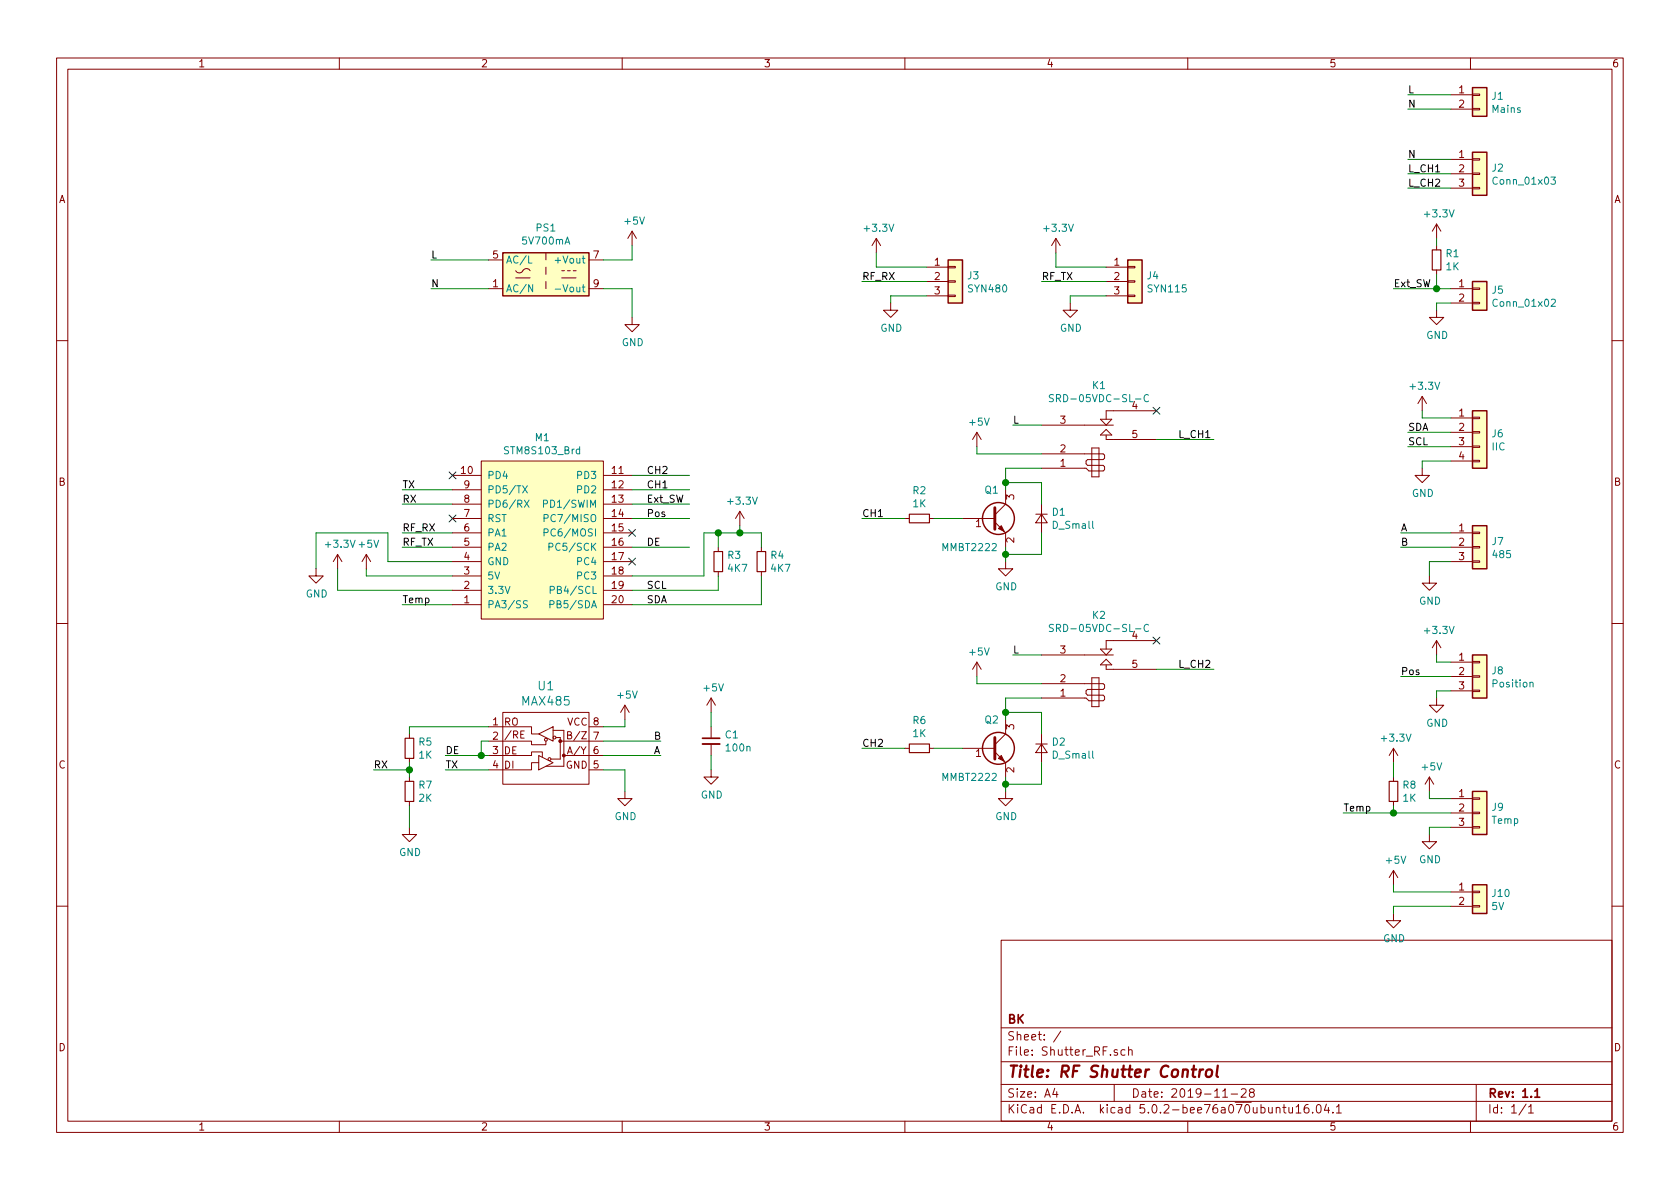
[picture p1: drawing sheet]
EESchema Schematic File Version 4
EELAYER 26 0
EELAYER END
$Descr A4 11693 8268
encoding utf-8
Sheet 1 1
Title "RF Shutter Control"
Date "2019-11-28"
Rev "1.1"
Comp "BK"
Comment1 ""
Comment2 ""
Comment3 ""
Comment4 ""
$EndDescr
$Comp
L Converter_ACDC:HS-40005 PS1
U 1 1
P 3800 1900
F 0 "PS1" H 3800 2225 50  0000 C CNN
F 1 "5V700mA" H 3800 2134 50  0000 C CNN
F 2 "Shutter_RF:5V700mA_ACDC" H 3800 1600 50  0001 C CNN
F 3 "http://www.tme.eu/de/Document/996b08915f81126361ce1f9c12d2f8b9/HS40005.pdf" H 3800 1500 50  0001 C CNN
	1    3800 1900
	1    0    0    -1  
$EndComp
$Comp
L BK_Common:MAX485 U1
U 1 1
P 3800 5200
F 0 "U1" H 3800 5637 60  0000 C CNN
F 1 "MAX485" H 3800 5531 60  0000 C CNN
F 2 "KiCad/Housings_SOIC.pretty:SOIC-8_3.9x4.9mm_Pitch1.27mm" H 3500 4850 60  0001 C CNN
F 3 "" H 3800 5200 60  0000 C CNN
	1    3800 5200
	1    0    0    -1  
$EndComp
$Comp
L BK_Common:C_Cer_SMD_0805 C1
U 1 1
P 4950 5150
F 0 "C1" H 5042 5196 50  0000 L CNN
F 1 "100n" H 5042 5105 50  0000 L CNN
F 2 "KiCad/Capacitors_SMD.pretty:C_0805" H 4950 5000 50  0001 C CNN
F 3 "" H 4950 5150 50  0000 C CNN
	1    4950 5150
	1    0    0    -1  
$EndComp
$Comp
L power:GND #PWR0101
U 1 1
P 4350 5500
F 0 "#PWR0101" H 4350 5250 50  0001 C CNN
F 1 "GND" H 4355 5327 50  0000 C CNN
F 2 "" H 4350 5500 50  0001 C CNN
F 3 "" H 4350 5500 50  0001 C CNN
	1    4350 5500
	1    0    0    -1  
$EndComp
Wire Wire Line
	4200 5350 4350 5350
Wire Wire Line
	4350 5350 4350 5500
$Comp
L power:+5V #PWR0102
U 1 1
P 4350 5000
F 0 "#PWR0102" H 4350 4850 50  0001 C CNN
F 1 "+5V" H 4365 5173 50  0000 C CNN
F 2 "" H 4350 5000 50  0001 C CNN
F 3 "" H 4350 5000 50  0001 C CNN
	1    4350 5000
	1    0    0    -1  
$EndComp
Wire Wire Line
	4200 5050 4350 5050
Wire Wire Line
	4350 5050 4350 5000
Wire Wire Line
	4200 5150 4600 5150
Wire Wire Line
	4200 5250 4600 5250
$Comp
L BK_Common:R_SMD_0805 R5
U 1 1
P 2850 5200
F 0 "R5" H 2909 5246 50  0000 L CNN
F 1 "1K" H 2909 5155 50  0000 L CNN
F 2 "KiCad/Resistors_SMD.pretty:R_0805" H 2900 5050 50  0001 C CNN
F 3 "" H 2850 5200 50  0000 C CNN
	1    2850 5200
	1    0    0    -1  
$EndComp
$Comp
L BK_Common:R_SMD_0805 R7
U 1 1
P 2850 5500
F 0 "R7" H 2909 5546 50  0000 L CNN
F 1 "2K" H 2909 5455 50  0000 L CNN
F 2 "KiCad/Resistors_SMD.pretty:R_0805" H 2900 5350 50  0001 C CNN
F 3 "" H 2850 5500 50  0000 C CNN
	1    2850 5500
	1    0    0    -1  
$EndComp
Wire Wire Line
	2850 5300 2850 5350
$Comp
L power:GND #PWR0103
U 1 1
P 2850 5750
F 0 "#PWR0103" H 2850 5500 50  0001 C CNN
F 1 "GND" H 2855 5577 50  0000 C CNN
F 2 "" H 2850 5750 50  0001 C CNN
F 3 "" H 2850 5750 50  0001 C CNN
	1    2850 5750
	1    0    0    -1  
$EndComp
Wire Wire Line
	2850 5600 2850 5750
Wire Wire Line
	3400 5050 2850 5050
Wire Wire Line
	2850 5050 2850 5100
Wire Wire Line
	2850 5350 2600 5350
Connection ~ 2850 5350
Wire Wire Line
	2850 5350 2850 5400
Wire Wire Line
	3400 5150 3350 5150
Wire Wire Line
	3350 5150 3350 5250
Wire Wire Line
	3350 5250 3400 5250
Wire Wire Line
	3350 5250 3100 5250
Connection ~ 3350 5250
Wire Wire Line
	3400 5350 3100 5350
Text Label 2600 5350 0    50   ~ 0
RX
Text Label 3100 5350 0    50   ~ 0
TX
Text Label 3100 5250 0    50   ~ 0
DE
Text Label 4550 5150 0    50   ~ 0
B
Text Label 4550 5250 0    50   ~ 0
A
$Comp
L power:+5V #PWR0104
U 1 1
P 4950 4950
F 0 "#PWR0104" H 4950 4800 50  0001 C CNN
F 1 "+5V" H 4965 5123 50  0000 C CNN
F 2 "" H 4950 4950 50  0001 C CNN
F 3 "" H 4950 4950 50  0001 C CNN
	1    4950 4950
	1    0    0    -1  
$EndComp
$Comp
L power:GND #PWR0105
U 1 1
P 4950 5350
F 0 "#PWR0105" H 4950 5100 50  0001 C CNN
F 1 "GND" H 4955 5177 50  0000 C CNN
F 2 "" H 4950 5350 50  0001 C CNN
F 3 "" H 4950 5350 50  0001 C CNN
	1    4950 5350
	1    0    0    -1  
$EndComp
Wire Wire Line
	4950 4950 4950 5050
Wire Wire Line
	4950 5250 4950 5350
$Comp
L Connector_Generic:Conn_01x02 J1
U 1 1
P 10300 650
F 0 "J1" H 10379 642 50  0000 L CNN
F 1 "Mains" H 10379 551 50  0000 L CNN
F 2 "apexelectrix/apex-screw-terminals.pretty:Screw_Terminal_1x02" H 10300 650 50  0001 C CNN
F 3 "~" H 10300 650 50  0001 C CNN
	1    10300 650 
	1    0    0    -1  
$EndComp
$Comp
L Connector_Generic:Conn_01x03 J2
U 1 1
P 10300 1200
F 0 "J2" H 10380 1242 50  0000 L CNN
F 1 "Conn_01x03" H 10380 1151 50  0000 L CNN
F 2 "apexelectrix/apex-screw-terminals.pretty:Screw_Terminal_1x03" H 10300 1200 50  0001 C CNN
F 3 "~" H 10300 1200 50  0001 C CNN
	1    10300 1200
	1    0    0    -1  
$EndComp
$Comp
L Connector_Generic:Conn_01x02 J5
U 1 1
P 10300 2000
F 0 "J5" H 10380 1992 50  0000 L CNN
F 1 "Conn_01x02" H 10380 1901 50  0000 L CNN
F 2 "apexelectrix/apex-screw-terminals.pretty:Screw_Terminal_1x02" H 10300 2000 50  0001 C CNN
F 3 "~" H 10300 2000 50  0001 C CNN
	1    10300 2000
	1    0    0    -1  
$EndComp
$Comp
L BK_Common:R_SMD_0805 R1
U 1 1
P 10000 1800
F 0 "R1" H 10059 1846 50  0000 L CNN
F 1 "1K" H 10059 1755 50  0000 L CNN
F 2 "KiCad/Resistors_SMD.pretty:R_0805" H 10050 1650 50  0001 C CNN
F 3 "" H 10000 1800 50  0000 C CNN
	1    10000 1800
	1    0    0    -1  
$EndComp
Wire Wire Line
	10000 1900 10000 2000
Wire Wire Line
	10000 2000 10100 2000
$Comp
L power:+3.3V #PWR0106
U 1 1
P 10000 1650
F 0 "#PWR0106" H 10000 1500 50  0001 C CNN
F 1 "+3.3V" H 10015 1823 50  0000 C CNN
F 2 "" H 10000 1650 50  0001 C CNN
F 3 "" H 10000 1650 50  0001 C CNN
	1    10000 1650
	1    0    0    -1  
$EndComp
Wire Wire Line
	10000 1650 10000 1700
Connection ~ 10000 2000
$Comp
L power:GND #PWR0107
U 1 1
P 10000 2150
F 0 "#PWR0107" H 10000 1900 50  0001 C CNN
F 1 "GND" H 10005 1977 50  0000 C CNN
F 2 "" H 10000 2150 50  0001 C CNN
F 3 "" H 10000 2150 50  0001 C CNN
	1    10000 2150
	1    0    0    -1  
$EndComp
Wire Wire Line
	10100 2100 10000 2100
Wire Wire Line
	10000 2100 10000 2150
Text Label 9700 2000 0    50   ~ 0
Ext_SW
Wire Wire Line
	9700 2000 10000 2000
Wire Wire Line
	10100 650  9800 650 
Wire Wire Line
	10100 750  9800 750 
Wire Wire Line
	10100 1100 9800 1100
Wire Wire Line
	10100 1200 9800 1200
Wire Wire Line
	10100 1300 9800 1300
$Comp
L BK_Common:SRD-05VDC-SL-C K2
U 1 1
P 7650 4500
F 0 "K2" H 7650 4728 50  0000 C CNN
F 1 "SRD-05VDC-SL-C" H 7650 4637 50  0000 C CNN
F 2 "Shutter_RF:REY5-19.0X15.0X15.0MM" H 7650 4637 50  0001 C CNN
F 3 "" H 7650 4500 50  0000 C CNN
	1    7650 4500
	1    0    0    -1  
$EndComp
$Comp
L Device:Q_NPN_BEC Q2
U 1 1
P 6900 5200
F 0 "Q2" H 6850 5400 50  0000 L CNN
F 1 "MMBT2222" H 6550 5000 50  0000 L CNN
F 2 "KiCad/TO_SOT_Packages_SMD.pretty:SOT-23" H 7100 5300 50  0001 C CNN
F 3 "~" H 6900 5200 50  0001 C CNN
	1    6900 5200
	1    0    0    -1  
$EndComp
$Comp
L Device:D_Small D2
U 1 1
P 7250 5200
F 0 "D2" V 7204 5268 50  0000 L CNN
F 1 "D_Small" V 7295 5268 50  0000 L CNN
F 2 "KiCad/Diodes_SMD.pretty:D_SMA" V 7250 5200 50  0001 C CNN
F 3 "~" V 7250 5200 50  0001 C CNN
	1    7250 5200
	0    1    1    0   
$EndComp
Wire Wire Line
	7000 5000 7000 4950
Wire Wire Line
	7000 4850 7250 4850
$Comp
L power:GND #PWR0108
U 1 1
P 7000 5500
F 0 "#PWR0108" H 7000 5250 50  0001 C CNN
F 1 "GND" H 7005 5327 50  0000 C CNN
F 2 "" H 7000 5500 50  0001 C CNN
F 3 "" H 7000 5500 50  0001 C CNN
	1    7000 5500
	1    0    0    -1  
$EndComp
Wire Wire Line
	7000 5400 7000 5450
$Comp
L power:+5V #PWR0109
U 1 1
P 6800 4700
F 0 "#PWR0109" H 6800 4550 50  0001 C CNN
F 1 "+5V" H 6815 4873 50  0000 C CNN
F 2 "" H 6800 4700 50  0001 C CNN
F 3 "" H 6800 4700 50  0001 C CNN
	1    6800 4700
	1    0    0    -1  
$EndComp
Wire Wire Line
	7250 4750 6800 4750
Wire Wire Line
	6800 4750 6800 4700
Wire Wire Line
	7250 4550 7050 4550
Text Label 7050 4550 0    50   ~ 0
L
$Comp
L BK_Common:R_SMD_0805 R6
U 1 1
P 6400 5200
F 0 "R6" V 6204 5200 50  0000 C CNN
F 1 "1K" V 6295 5200 50  0000 C CNN
F 2 "KiCad/Resistors_SMD.pretty:R_0805" H 6450 5050 50  0001 C CNN
F 3 "" H 6400 5200 50  0000 C CNN
	1    6400 5200
	0    1    1    0   
$EndComp
Wire Wire Line
	6700 5200 6500 5200
Wire Wire Line
	6000 5200 6300 5200
Text Label 6000 5200 0    50   ~ 0
CH2
Wire Wire Line
	8050 4650 8450 4650
Text Label 8200 4650 0    50   ~ 0
L_CH2
NoConn ~ 8050 4450
$Comp
L BK_Common:SRD-05VDC-SL-C K1
U 1 1
P 7650 2900
F 0 "K1" H 7650 3128 50  0000 C CNN
F 1 "SRD-05VDC-SL-C" H 7650 3037 50  0000 C CNN
F 2 "Shutter_RF:REY5-19.0X15.0X15.0MM" H 7650 3037 50  0001 C CNN
F 3 "" H 7650 2900 50  0000 C CNN
	1    7650 2900
	1    0    0    -1  
$EndComp
$Comp
L Device:Q_NPN_BEC Q1
U 1 1
P 6900 3600
F 0 "Q1" H 6850 3800 50  0000 L CNN
F 1 "MMBT2222" H 6550 3400 50  0000 L CNN
F 2 "KiCad/TO_SOT_Packages_SMD.pretty:SOT-23" H 7100 3700 50  0001 C CNN
F 3 "~" H 6900 3600 50  0001 C CNN
	1    6900 3600
	1    0    0    -1  
$EndComp
$Comp
L Device:D_Small D1
U 1 1
P 7250 3600
F 0 "D1" V 7204 3668 50  0000 L CNN
F 1 "D_Small" V 7295 3668 50  0000 L CNN
F 2 "KiCad/Diodes_SMD.pretty:D_SMA" V 7250 3600 50  0001 C CNN
F 3 "~" V 7250 3600 50  0001 C CNN
	1    7250 3600
	0    1    1    0   
$EndComp
Wire Wire Line
	7000 3400 7000 3350
Wire Wire Line
	7000 3250 7250 3250
$Comp
L power:GND #PWR0110
U 1 1
P 7000 3900
F 0 "#PWR0110" H 7000 3650 50  0001 C CNN
F 1 "GND" H 7005 3727 50  0000 C CNN
F 2 "" H 7000 3900 50  0001 C CNN
F 3 "" H 7000 3900 50  0001 C CNN
	1    7000 3900
	1    0    0    -1  
$EndComp
Wire Wire Line
	7000 3800 7000 3850
$Comp
L power:+5V #PWR0111
U 1 1
P 6800 3100
F 0 "#PWR0111" H 6800 2950 50  0001 C CNN
F 1 "+5V" H 6815 3273 50  0000 C CNN
F 2 "" H 6800 3100 50  0001 C CNN
F 3 "" H 6800 3100 50  0001 C CNN
	1    6800 3100
	1    0    0    -1  
$EndComp
Wire Wire Line
	7250 3150 6800 3150
Wire Wire Line
	6800 3150 6800 3100
Wire Wire Line
	7250 2950 7050 2950
Text Label 7050 2950 0    50   ~ 0
L
$Comp
L BK_Common:R_SMD_0805 R2
U 1 1
P 6400 3600
F 0 "R2" V 6204 3600 50  0000 C CNN
F 1 "1K" V 6295 3600 50  0000 C CNN
F 2 "KiCad/Resistors_SMD.pretty:R_0805" H 6450 3450 50  0001 C CNN
F 3 "" H 6400 3600 50  0000 C CNN
	1    6400 3600
	0    1    1    0   
$EndComp
Wire Wire Line
	6700 3600 6500 3600
Wire Wire Line
	6000 3600 6300 3600
Text Label 6000 3600 0    50   ~ 0
CH1
Wire Wire Line
	8050 3050 8450 3050
Text Label 8200 3050 0    50   ~ 0
L_CH1
NoConn ~ 8050 2850
$Comp
L power:+5V #PWR0112
U 1 1
P 4400 1700
F 0 "#PWR0112" H 4400 1550 50  0001 C CNN
F 1 "+5V" H 4415 1873 50  0000 C CNN
F 2 "" H 4400 1700 50  0001 C CNN
F 3 "" H 4400 1700 50  0001 C CNN
	1    4400 1700
	1    0    0    -1  
$EndComp
$Comp
L power:GND #PWR0113
U 1 1
P 4400 2200
F 0 "#PWR0113" H 4400 1950 50  0001 C CNN
F 1 "GND" H 4405 2027 50  0000 C CNN
F 2 "" H 4400 2200 50  0001 C CNN
F 3 "" H 4400 2200 50  0001 C CNN
	1    4400 2200
	1    0    0    -1  
$EndComp
Wire Wire Line
	4200 2000 4400 2000
Wire Wire Line
	4400 2000 4400 2200
Wire Wire Line
	4200 1800 4400 1800
Wire Wire Line
	4400 1800 4400 1700
Wire Wire Line
	3400 1800 3000 1800
Wire Wire Line
	3400 2000 3000 2000
Text Label 3000 2000 0    50   ~ 0
N
Text Label 3000 1800 0    50   ~ 0
L
Text Label 9800 650  0    50   ~ 0
L
Text Label 9800 750  0    50   ~ 0
N
Text Label 9800 1100 0    50   ~ 0
N
Text Label 9800 1200 0    50   ~ 0
L_CH1
Text Label 9800 1300 0    50   ~ 0
L_CH2
$Comp
L BK_Common:R_SMD_0805 R3
U 1 1
P 5000 3900
F 0 "R3" H 5059 3946 50  0000 L CNN
F 1 "4K7" H 5059 3855 50  0000 L CNN
F 2 "KiCad/Resistors_SMD.pretty:R_0805" H 5050 3750 50  0001 C CNN
F 3 "" H 5000 3900 50  0000 C CNN
	1    5000 3900
	1    0    0    -1  
$EndComp
$Comp
L BK_Common:R_SMD_0805 R4
U 1 1
P 5300 3900
F 0 "R4" H 5359 3946 50  0000 L CNN
F 1 "4K7" H 5359 3855 50  0000 L CNN
F 2 "KiCad/Resistors_SMD.pretty:R_0805" H 5350 3750 50  0001 C CNN
F 3 "" H 5300 3900 50  0000 C CNN
	1    5300 3900
	1    0    0    -1  
$EndComp
Wire Wire Line
	4400 4200 5300 4200
Wire Wire Line
	5300 4200 5300 4000
Wire Wire Line
	4400 4100 5000 4100
Wire Wire Line
	5000 4100 5000 4000
Wire Wire Line
	5000 3800 5000 3700
Wire Wire Line
	5000 3700 5150 3700
Wire Wire Line
	5300 3700 5300 3800
$Comp
L power:+3.3V #PWR0114
U 1 1
P 5150 3650
F 0 "#PWR0114" H 5150 3500 50  0001 C CNN
F 1 "+3.3V" H 5165 3823 50  0000 C CNN
F 2 "" H 5150 3650 50  0001 C CNN
F 3 "" H 5150 3650 50  0001 C CNN
	1    5150 3650
	1    0    0    -1  
$EndComp
Wire Wire Line
	5150 3650 5150 3700
Connection ~ 5150 3700
Wire Wire Line
	5150 3700 5300 3700
Text Label 4500 4100 0    50   ~ 0
SCL
Text Label 4500 4200 0    50   ~ 0
SDA
Wire Wire Line
	3150 4200 2800 4200
Wire Wire Line
	2550 4000 2550 3950
$Comp
L power:+3.3V #PWR0115
U 1 1
P 2350 3950
F 0 "#PWR0115" H 2350 3800 50  0001 C CNN
F 1 "+3.3V" H 2365 4123 50  0000 C CNN
F 2 "" H 2350 3950 50  0001 C CNN
F 3 "" H 2350 3950 50  0001 C CNN
	1    2350 3950
	1    0    0    -1  
$EndComp
$Comp
L power:+5V #PWR0116
U 1 1
P 2550 3950
F 0 "#PWR0116" H 2550 3800 50  0001 C CNN
F 1 "+5V" H 2565 4123 50  0000 C CNN
F 2 "" H 2550 3950 50  0001 C CNN
F 3 "" H 2550 3950 50  0001 C CNN
	1    2550 3950
	1    0    0    -1  
$EndComp
Wire Wire Line
	2350 4100 2350 3950
Wire Wire Line
	2700 3900 2700 3700
Wire Wire Line
	2700 3700 2200 3700
Wire Wire Line
	2200 3700 2200 3950
$Comp
L power:GND #PWR0117
U 1 1
P 2200 3950
F 0 "#PWR0117" H 2200 3700 50  0001 C CNN
F 1 "GND" H 2205 3777 50  0000 C CNN
F 2 "" H 2200 3950 50  0001 C CNN
F 3 "" H 2200 3950 50  0001 C CNN
	1    2200 3950
	1    0    0    -1  
$EndComp
Wire Wire Line
	2700 3900 3150 3900
Wire Wire Line
	2550 4000 3150 4000
Wire Wire Line
	2350 4100 3150 4100
Wire Wire Line
	3150 3700 2800 3700
Wire Wire Line
	3150 3500 2800 3500
Wire Wire Line
	3150 3400 2800 3400
Text Label 4500 3500 0    50   ~ 0
Ext_SW
Text Label 2800 3400 0    50   ~ 0
TX
Text Label 2800 3500 0    50   ~ 0
RX
NoConn ~ 3150 3600
Wire Wire Line
	3150 3800 2800 3800
Text Label 4500 3600 0    50   ~ 0
Pos
Text Label 4500 3800 0    50   ~ 0
DE
Text Label 4500 3400 0    50   ~ 0
CH1
Text Label 4500 3300 0    50   ~ 0
CH2
$Comp
L Connector_Generic:Conn_01x03 J3
U 1 1
P 6650 1950
F 0 "J3" H 6729 1992 50  0000 L CNN
F 1 "SYN480" H 6729 1901 50  0000 L CNN
F 2 "Shutter_RF:SYN480R_Mod" H 6650 1950 50  0001 C CNN
F 3 "~" H 6650 1950 50  0001 C CNN
	1    6650 1950
	1    0    0    -1  
$EndComp
Wire Wire Line
	6450 2050 6200 2050
Wire Wire Line
	6200 2050 6200 2100
$Comp
L power:GND #PWR0118
U 1 1
P 6200 2100
F 0 "#PWR0118" H 6200 1850 50  0001 C CNN
F 1 "GND" H 6205 1927 50  0000 C CNN
F 2 "" H 6200 2100 50  0001 C CNN
F 3 "" H 6200 2100 50  0001 C CNN
	1    6200 2100
	1    0    0    -1  
$EndComp
$Comp
L power:+3.3V #PWR0119
U 1 1
P 6100 1750
F 0 "#PWR0119" H 6100 1600 50  0001 C CNN
F 1 "+3.3V" H 6115 1923 50  0000 C CNN
F 2 "" H 6100 1750 50  0001 C CNN
F 3 "" H 6100 1750 50  0001 C CNN
	1    6100 1750
	1    0    0    -1  
$EndComp
Wire Wire Line
	6100 1850 6100 1750
Wire Wire Line
	6100 1850 6450 1850
Text Label 6000 1950 0    50   ~ 0
RF_RX
$Comp
L Connector_Generic:Conn_01x04 J6
U 1 1
P 10300 3000
F 0 "J6" H 10379 2992 50  0000 L CNN
F 1 "IIC" H 10379 2901 50  0000 L CNN
F 2 "KiCad/Connectors_JST.pretty:JST_PH_B4B-PH-K_04x2.00mm_Straight" H 10300 3000 50  0001 C CNN
F 3 "~" H 10300 3000 50  0001 C CNN
	1    10300 3000
	1    0    0    -1  
$EndComp
$Comp
L power:+3.3V #PWR0120
U 1 1
P 9900 2850
F 0 "#PWR0120" H 9900 2700 50  0001 C CNN
F 1 "+3.3V" H 9915 3023 50  0000 C CNN
F 2 "" H 9900 2850 50  0001 C CNN
F 3 "" H 9900 2850 50  0001 C CNN
	1    9900 2850
	1    0    0    -1  
$EndComp
Wire Wire Line
	9900 2850 9900 2900
Wire Wire Line
	9900 2900 10100 2900
$Comp
L power:GND #PWR0121
U 1 1
P 9900 3250
F 0 "#PWR0121" H 9900 3000 50  0001 C CNN
F 1 "GND" H 9905 3077 50  0000 C CNN
F 2 "" H 9900 3250 50  0001 C CNN
F 3 "" H 9900 3250 50  0001 C CNN
	1    9900 3250
	1    0    0    -1  
$EndComp
Wire Wire Line
	9900 3250 9900 3200
Wire Wire Line
	9900 3200 10100 3200
Wire Wire Line
	10100 3000 9800 3000
Wire Wire Line
	10100 3100 9800 3100
Text Label 9800 3100 0    50   ~ 0
SCL
Text Label 9800 3000 0    50   ~ 0
SDA
$Comp
L Connector_Generic:Conn_01x03 J7
U 1 1
P 10300 3800
F 0 "J7" H 10380 3842 50  0000 L CNN
F 1 "485" H 10380 3751 50  0000 L CNN
F 2 "KiCad/Connectors_JST.pretty:JST_PH_B3B-PH-K_03x2.00mm_Straight" H 10300 3800 50  0001 C CNN
F 3 "~" H 10300 3800 50  0001 C CNN
	1    10300 3800
	1    0    0    -1  
$EndComp
Wire Wire Line
	10100 3700 9750 3700
Wire Wire Line
	10100 3800 9750 3800
Wire Wire Line
	10100 3900 9950 3900
Wire Wire Line
	9950 3900 9950 4000
$Comp
L power:GND #PWR0122
U 1 1
P 9950 4000
F 0 "#PWR0122" H 9950 3750 50  0001 C CNN
F 1 "GND" H 9955 3827 50  0000 C CNN
F 2 "" H 9950 4000 50  0001 C CNN
F 3 "" H 9950 4000 50  0001 C CNN
	1    9950 4000
	1    0    0    -1  
$EndComp
Text Label 9750 3700 0    50   ~ 0
A
Text Label 9750 3800 0    50   ~ 0
B
$Comp
L Connector_Generic:Conn_01x03 J8
U 1 1
P 10300 4700
F 0 "J8" H 10379 4742 50  0000 L CNN
F 1 "Position" H 10379 4651 50  0000 L CNN
F 2 "KiCad/Connectors_JST.pretty:JST_PH_B3B-PH-K_03x2.00mm_Straight" H 10300 4700 50  0001 C CNN
F 3 "~" H 10300 4700 50  0001 C CNN
	1    10300 4700
	1    0    0    -1  
$EndComp
$Comp
L power:+3.3V #PWR0123
U 1 1
P 10000 4550
F 0 "#PWR0123" H 10000 4400 50  0001 C CNN
F 1 "+3.3V" H 10015 4723 50  0000 C CNN
F 2 "" H 10000 4550 50  0001 C CNN
F 3 "" H 10000 4550 50  0001 C CNN
	1    10000 4550
	1    0    0    -1  
$EndComp
$Comp
L power:GND #PWR0124
U 1 1
P 10000 4850
F 0 "#PWR0124" H 10000 4600 50  0001 C CNN
F 1 "GND" H 10005 4677 50  0000 C CNN
F 2 "" H 10000 4850 50  0001 C CNN
F 3 "" H 10000 4850 50  0001 C CNN
	1    10000 4850
	1    0    0    -1  
$EndComp
Wire Wire Line
	10000 4600 10000 4550
Wire Wire Line
	10000 4600 10100 4600
Wire Wire Line
	10100 4700 9750 4700
Text Label 9750 4700 0    50   ~ 0
Pos
$Comp
L Connector_Generic:Conn_01x03 J4
U 1 1
P 7900 1950
F 0 "J4" H 7979 1992 50  0000 L CNN
F 1 "SYN115" H 7979 1901 50  0000 L CNN
F 2 "Shutter_RF:SYN115_Mod" H 7900 1950 50  0001 C CNN
F 3 "~" H 7900 1950 50  0001 C CNN
	1    7900 1950
	1    0    0    -1  
$EndComp
Wire Wire Line
	7700 2050 7450 2050
Wire Wire Line
	7450 2050 7450 2100
$Comp
L power:GND #PWR0125
U 1 1
P 7450 2100
F 0 "#PWR0125" H 7450 1850 50  0001 C CNN
F 1 "GND" H 7455 1927 50  0000 C CNN
F 2 "" H 7450 2100 50  0001 C CNN
F 3 "" H 7450 2100 50  0001 C CNN
	1    7450 2100
	1    0    0    -1  
$EndComp
$Comp
L power:+3.3V #PWR0126
U 1 1
P 7350 1750
F 0 "#PWR0126" H 7350 1600 50  0001 C CNN
F 1 "+3.3V" H 7365 1923 50  0000 C CNN
F 2 "" H 7350 1750 50  0001 C CNN
F 3 "" H 7350 1750 50  0001 C CNN
	1    7350 1750
	1    0    0    -1  
$EndComp
Wire Wire Line
	7350 1850 7350 1750
Wire Wire Line
	7350 1850 7700 1850
Text Label 7250 1950 0    50   ~ 0
RF_TX
Wire Wire Line
	7250 1950 7700 1950
Wire Wire Line
	6000 1950 6450 1950
$Comp
L Connector_Generic:Conn_01x03 J9
U 1 1
P 10300 5650
F 0 "J9" H 10380 5692 50  0000 L CNN
F 1 "Temp" H 10380 5601 50  0000 L CNN
F 2 "KiCad/Connectors_JST.pretty:JST_PH_B3B-PH-K_03x2.00mm_Straight" H 10300 5650 50  0001 C CNN
F 3 "~" H 10300 5650 50  0001 C CNN
	1    10300 5650
	1    0    0    -1  
$EndComp
$Comp
L power:GND #PWR0127
U 1 1
P 9950 5800
F 0 "#PWR0127" H 9950 5550 50  0001 C CNN
F 1 "GND" H 9955 5627 50  0000 C CNN
F 2 "" H 9950 5800 50  0001 C CNN
F 3 "" H 9950 5800 50  0001 C CNN
	1    9950 5800
	1    0    0    -1  
$EndComp
Wire Wire Line
	10100 5750 9950 5750
Wire Wire Line
	9950 5750 9950 5800
$Comp
L power:+5V #PWR0128
U 1 1
P 9950 5500
F 0 "#PWR0128" H 9950 5350 50  0001 C CNN
F 1 "+5V" H 9965 5673 50  0000 C CNN
F 2 "" H 9950 5500 50  0001 C CNN
F 3 "" H 9950 5500 50  0001 C CNN
	1    9950 5500
	1    0    0    -1  
$EndComp
Wire Wire Line
	9950 5500 9950 5550
Wire Wire Line
	9950 5550 10100 5550
$Comp
L BK_Common:R_SMD_0805 R8
U 1 1
P 9700 5500
F 0 "R8" H 9759 5546 50  0000 L CNN
F 1 "1K" H 9759 5455 50  0000 L CNN
F 2 "KiCad/Resistors_SMD.pretty:R_0805" H 9750 5350 50  0001 C CNN
F 3 "" H 9700 5500 50  0000 C CNN
	1    9700 5500
	1    0    0    -1  
$EndComp
Wire Wire Line
	9700 5600 9700 5650
$Comp
L power:+3.3V #PWR0129
U 1 1
P 9700 5300
F 0 "#PWR0129" H 9700 5150 50  0001 C CNN
F 1 "+3.3V" H 9715 5473 50  0000 C CNN
F 2 "" H 9700 5300 50  0001 C CNN
F 3 "" H 9700 5300 50  0001 C CNN
	1    9700 5300
	1    0    0    -1  
$EndComp
Wire Wire Line
	9700 5300 9700 5400
Wire Wire Line
	10100 4800 10000 4800
Wire Wire Line
	10000 4800 10000 4850
Connection ~ 9700 5650
Wire Wire Line
	9700 5650 10100 5650
Wire Wire Line
	9350 5650 9700 5650
Text Label 9350 5650 0    50   ~ 0
Temp
Wire Wire Line
	4400 3300 4800 3300
Wire Wire Line
	7250 5100 7250 4950
Wire Wire Line
	7250 4950 7000 4950
Connection ~ 7000 4950
Wire Wire Line
	7000 4950 7000 4850
Wire Wire Line
	7250 5300 7250 5450
Wire Wire Line
	7250 5450 7000 5450
Connection ~ 7000 5450
Wire Wire Line
	7000 5450 7000 5500
Wire Wire Line
	7250 3700 7250 3850
Wire Wire Line
	7250 3850 7000 3850
Connection ~ 7000 3850
Wire Wire Line
	7000 3850 7000 3900
Wire Wire Line
	7250 3500 7250 3350
Wire Wire Line
	7250 3350 7000 3350
Connection ~ 7000 3350
Wire Wire Line
	7000 3350 7000 3250
NoConn ~ 4400 3700
Text Label 2800 4200 0    50   ~ 0
Temp
$Comp
L BK_Common:STM8S103_Brd M1
U 1 1
P 3750 3800
F 0 "M1" H 3775 4565 50  0000 C CNN
F 1 "STM8S103_Brd" H 3775 4474 50  0000 C CNN
F 2 "Shutter_RF:STM8S103_Minimum_Board" H 3750 3400 50  0001 C CNN
F 3 "" H 3750 3400 50  0001 C CNN
	1    3750 3800
	1    0    0    -1  
$EndComp
Wire Wire Line
	4400 3400 4800 3400
Text Label 2800 3700 0    50   ~ 0
RF_RX
Text Label 2800 3800 0    50   ~ 0
RF_TX
Wire Wire Line
	4400 3500 4800 3500
Wire Wire Line
	4400 3600 4800 3600
Wire Wire Line
	4400 3800 4800 3800
NoConn ~ 3150 3300
NoConn ~ 4400 3900
Wire Wire Line
	5000 3700 4900 3700
Wire Wire Line
	4900 3700 4900 4000
Wire Wire Line
	4900 4000 4400 4000
Connection ~ 5000 3700
$Comp
L Connector_Generic:Conn_01x02 J10
U 1 1
P 10300 6200
F 0 "J10" H 10379 6192 50  0000 L CNN
F 1 "5V" H 10379 6101 50  0000 L CNN
F 2 "apexelectrix/apex-screw-terminals.pretty:Screw_Terminal_1x02" H 10300 6200 50  0001 C CNN
F 3 "~" H 10300 6200 50  0001 C CNN
	1    10300 6200
	1    0    0    -1  
$EndComp
$Comp
L power:+5V #PWR01
U 1 1
P 9700 6150
F 0 "#PWR01" H 9700 6000 50  0001 C CNN
F 1 "+5V" H 9715 6323 50  0000 C CNN
F 2 "" H 9700 6150 50  0001 C CNN
F 3 "" H 9700 6150 50  0001 C CNN
	1    9700 6150
	1    0    0    -1  
$EndComp
$Comp
L power:GND #PWR02
U 1 1
P 9700 6350
F 0 "#PWR02" H 9700 6100 50  0001 C CNN
F 1 "GND" H 9705 6177 50  0000 C CNN
F 2 "" H 9700 6350 50  0001 C CNN
F 3 "" H 9700 6350 50  0001 C CNN
	1    9700 6350
	1    0    0    -1  
$EndComp
Wire Wire Line
	9700 6150 9700 6200
Wire Wire Line
	9700 6200 10100 6200
Wire Wire Line
	9700 6300 9700 6350
Wire Wire Line
	9700 6300 10100 6300
$EndSCHEMATC
